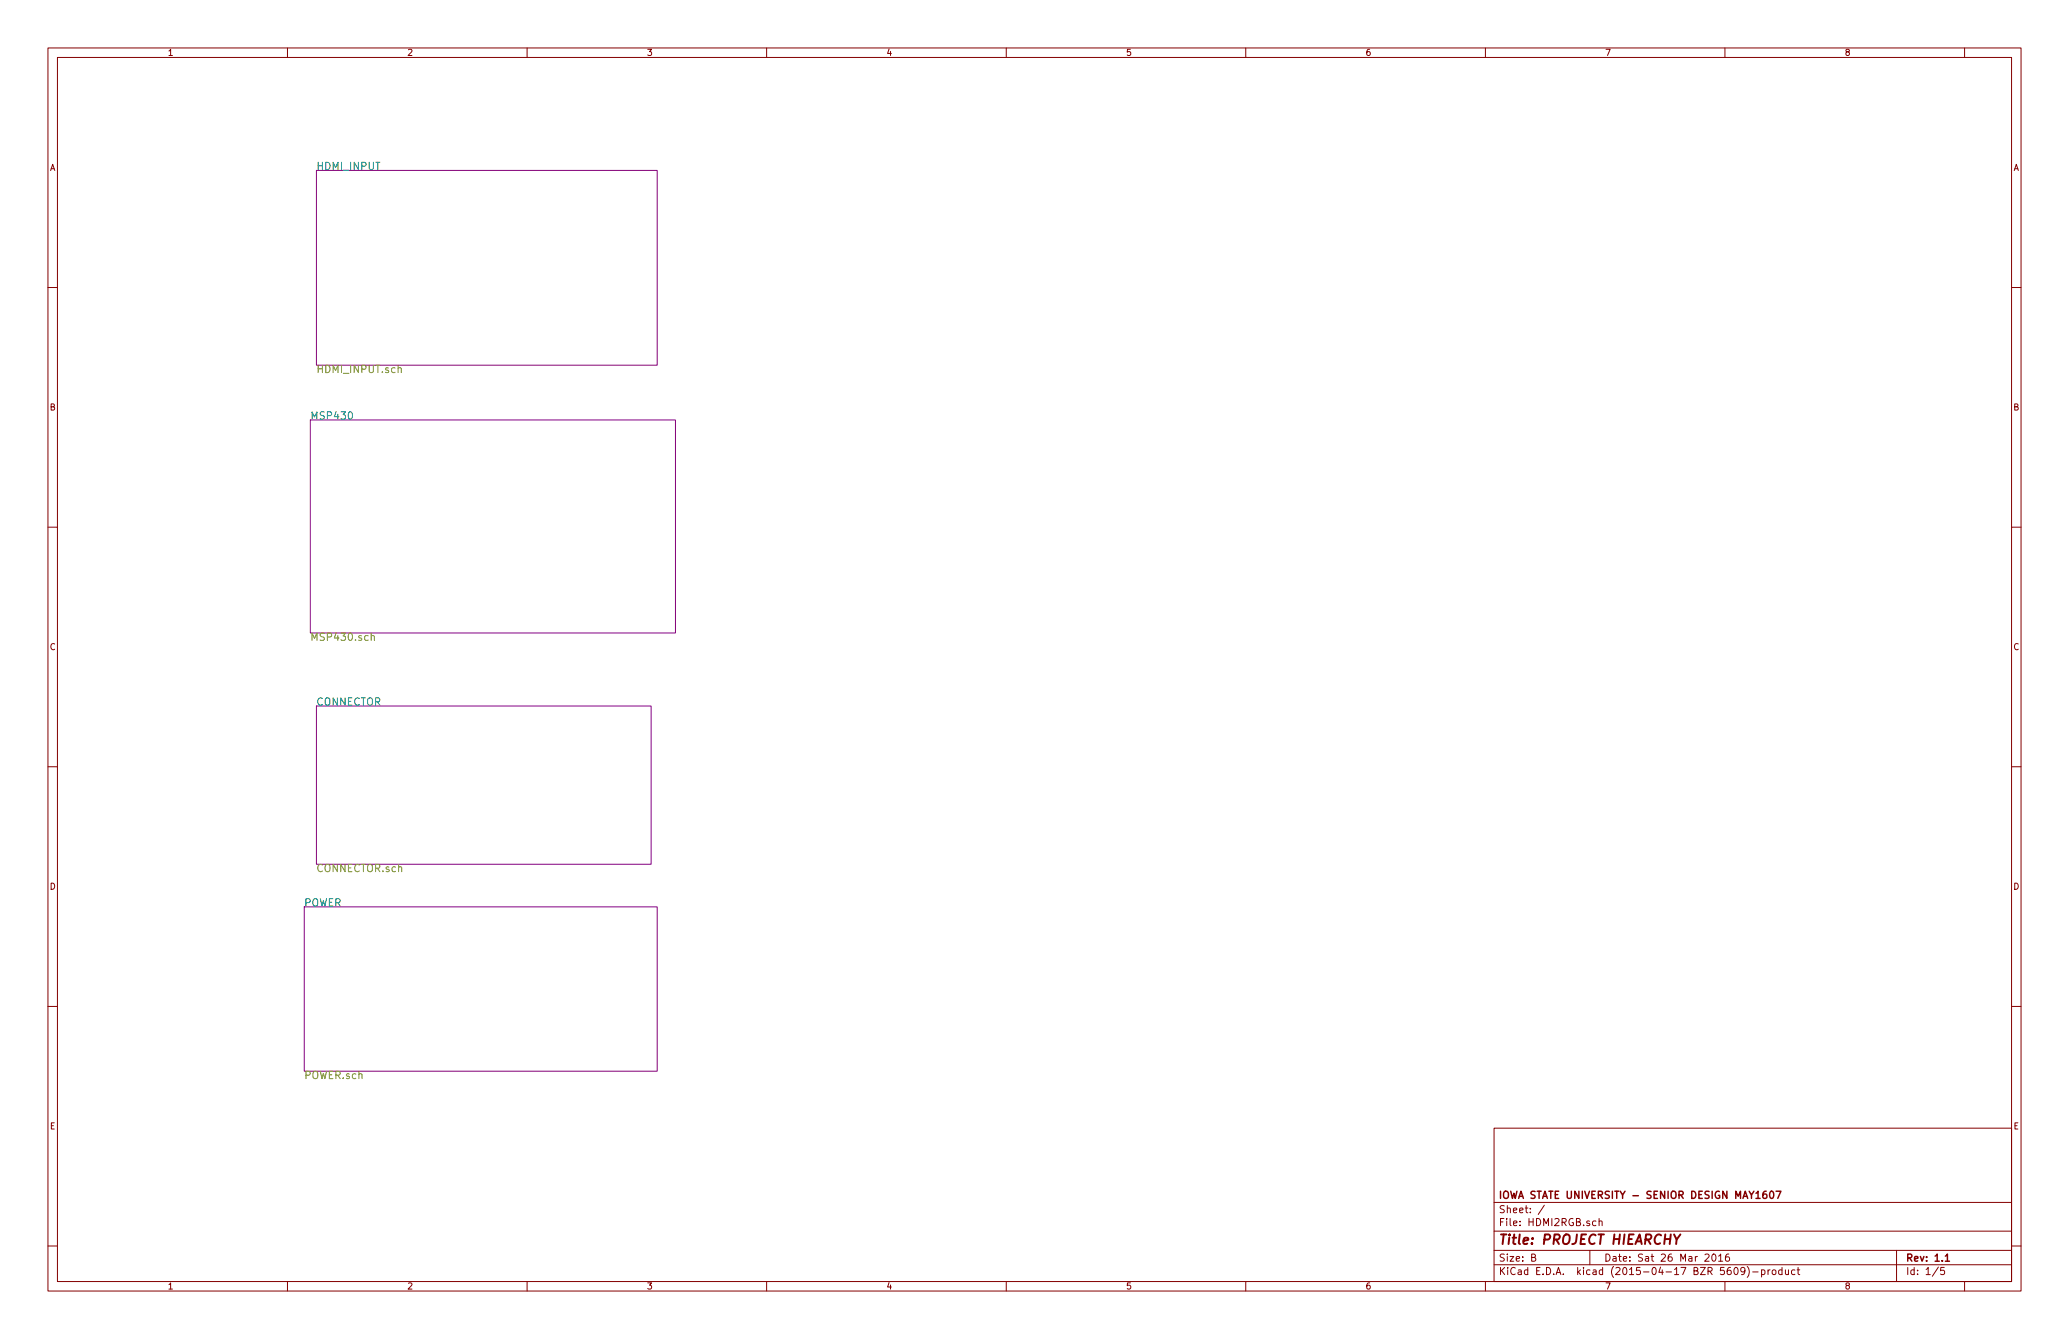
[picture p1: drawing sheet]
<svg xmlns="http://www.w3.org/2000/svg" width="432mm" height="279mm" viewBox="0 0 432 279" stroke-linecap="round" stroke-linejoin="round" font-family="sans-serif">
<g fill="none" stroke="#840000" stroke-width=".21">
<path d="M10 10h411.8v259.4h-411.8zM12 12h407.8v255.4h-407.8zM60 10v2M110 10v2M160 10v2M210 10v2M260 10v2M310 10v2M360 10v2M410 10v2M10 60h2M419.8 60h2"/>
<path d="M10 110h2M419.8 110h2M10 160h2M419.8 160h2M10 210h2M419.8 210h2M311.8 235.4h108v32h-108zM10 260h2M311.8 256.9h108M311.8 250.9h108M322.3 251.5l-1.3 1.9M333.1 254.8h-.5l-.2 .2v.6l.2 .2 .5-.1"/>
<path d="M333.7 254.9l.2-.1h.4l.1 1M333.7 254.3v1.5M419.8 260h2M60 267.4v2M110 267.4v2M160 267.4v2M210 267.4v2M260 267.4v2M310 267.4v2M311.8 263.9h108M311.8 260.9h108M319.7 262.4l.7-.1v-.5l-.2-.1h-.5v1.5h.5l.2-.2 .1-.3-.3-.3"/>
<path d="M331.8 260.9v3M355.8 261.8l.6-.1 .3 .4-.9 1.1h.9M357.4 261.8l.2-.1a.8 .8 0 0 1 .5 .7 .8 .8 0 0 1-.5 .8l-.3-.6zM358.7 262.1l.4-.4v1.5M358.7 263.2h.8M360 267.4v2M360.8 261.7h-.4a1.11 1.11 0 0 0-.2 1.4l.5 .1 .2-.2 .1-.5-.3-.2h-.5l-.1 .2M362 264.6l.2-.1a.8 .8 0 0 1 .6 .7 .8 .8 0 0 1-.6 .8l-.3-.6zM364.2 265.1l-.3 .3h-.3l-.3-.3v-.4l.3-.2h.3l.3 .2a1.01 1.01 0 0 1-.5 1.3h-.3M364.6 264.3a1.71 1.71 0 0 1 0 2.2M365.8 265.4h1.1M367.6 265h.5l.3 .3-.2 .6h-.6"/>
<path d="M367.6 265v1.5M369 265v1M369.4 265l-.4 .3M369.9 265.1l.2-.1 .5 .1v.6l-.1 .2-.4 .1-.2-.2zM371.9 265h-.4l-.3 .3 .1 .5 .2 .2 .4-.1M371.9 264.5v1.5M372.6 265l.1 .9 .3 .1 .3-.2M373.3 265v1M374.6 265h-.4l-.3 .3 .1 .5 .2 .2 .4-.1M375.1 265h.5M375.3 264.5v1.3l.3 .2M395.8 260.9v6.5"/>
<path d="M404.5 264.4l-1.2 1.9M405.8 264.5h-.7l-.1 .7 .7-.1 .1 .2v.5l-.2 .2-.6-.2M410 267.4v2"/>
</g>
<path d="M368.6 248.6h-.4a1.11 1.11 0 0 0-.2 1.4l.5 .1 .2-.2 .1-.5-.3-.3-.5 .1-.1 .2M369.5 248.7l.2-.1a.8 .8 0 0 1 .5 .7 .8 .8 0 0 1-.5 .8l-.4-.6zM370.7 248.6h1l-.7 1.5M406 262.1l.4-.4v1.5M406 263.2h.9" fill="none" stroke="#840000" stroke-width=".3"/>
<path d="M349.4 257.6l.5 1 .8-1" fill="none" stroke="#840000" stroke-width=".41"/>
<path d="M66 35.6h71.2v40.6h-71.2zM64.8 87.6h76.2v44.5h-76.2zM66 147.3h69.9v33h-69.9zM63.5 189.2h73.7v34.3h-73.7z" fill="none" stroke="#840084" stroke-width=".21"/>
<path d="M83.1 76.9l.1-.1a.36 .36 0 0 1 .5 .2v.7M77.5 132.8v-.1a.36 .36 0 0 1 .6 .1v.8M77.5 132.1v1.5" fill="none" stroke="#848400" stroke-width=".21"/>
<text font-size="2.8" fill="#840000" x="312.8" y="259.7">Title: PROJECT HIEARCHY</text>
<g font-size="2.1" fill="#008484">
<text x="66" y="35.5">HDMI_INPUT</text>
<text x="64.8" y="87.5">MSP430</text>
<text x="66" y="147.2">CONNECTOR</text>
<text x="63.5" y="189.1">POWER</text>
</g>
<g font-size="2.1" fill="#848400">
<text x="66" y="77.8">HDMI_INPUT.sch</text>
<text x="64.8" y="133.7">MSP430.sch</text>
<text x="66" y="182">CONNECTOR.sch</text>
<text x="63.5" y="225.1">POWER.sch</text>
</g>
<g font-size="2.1" fill="#840000">
<text x="312.8" y="250.1">IOWA STATE UNIVERSITY - SENIOR DESIGN MAY1607</text>
<text x="312.8" y="255.8">File: HDMI2RGB.sch</text>
<text x="312.8" y="253.1">Sheet: /</text>
<text x="312.8" y="263.2">Size: B</text>
<text x="334.8" y="263.2">Date: Sat 26 Mar 2016</text>
<text x="397.8" y="263.2">Rev: 1.1</text>
<text x="312.8" y="266">KiCad E.D.A. kicad (2015-04-17 BZR 5609)-product</text>
<text x="397.8" y="266">Id: 1/5</text>
</g>
<g font-size="1.8" fill="#840000">
<text x="35" y="11.6">1</text>
<text x="85" y="11.6">2</text>
<text x="135" y="11.6">3</text>
<text x="185" y="11.6">4</text>
<text x="235" y="11.6">5</text>
<text x="285" y="11.6">6</text>
<text x="335" y="11.6">7</text>
<text x="385" y="11.6">8</text>
<text x="10.4" y="35.6">A</text>
<text x="420.2" y="35.6">A</text>
<text x="10.4" y="85.6">B</text>
<text x="420.2" y="85.6">B</text>
<text x="10.4" y="135.6">C</text>
<text x="420.2" y="135.6">C</text>
<text x="10.4" y="185.6">D</text>
<text x="420.2" y="185.6">D</text>
<text x="10.4" y="235.6">E</text>
<text x="420.2" y="235.6">E</text>
<text x="35" y="269">1</text>
<text x="85" y="269">2</text>
<text x="135" y="269">3</text>
<text x="185" y="269">4</text>
<text x="235" y="269">5</text>
<text x="285" y="269">6</text>
<text x="335" y="269">7</text>
<text x="385" y="269">8</text>
</g>
</svg>
